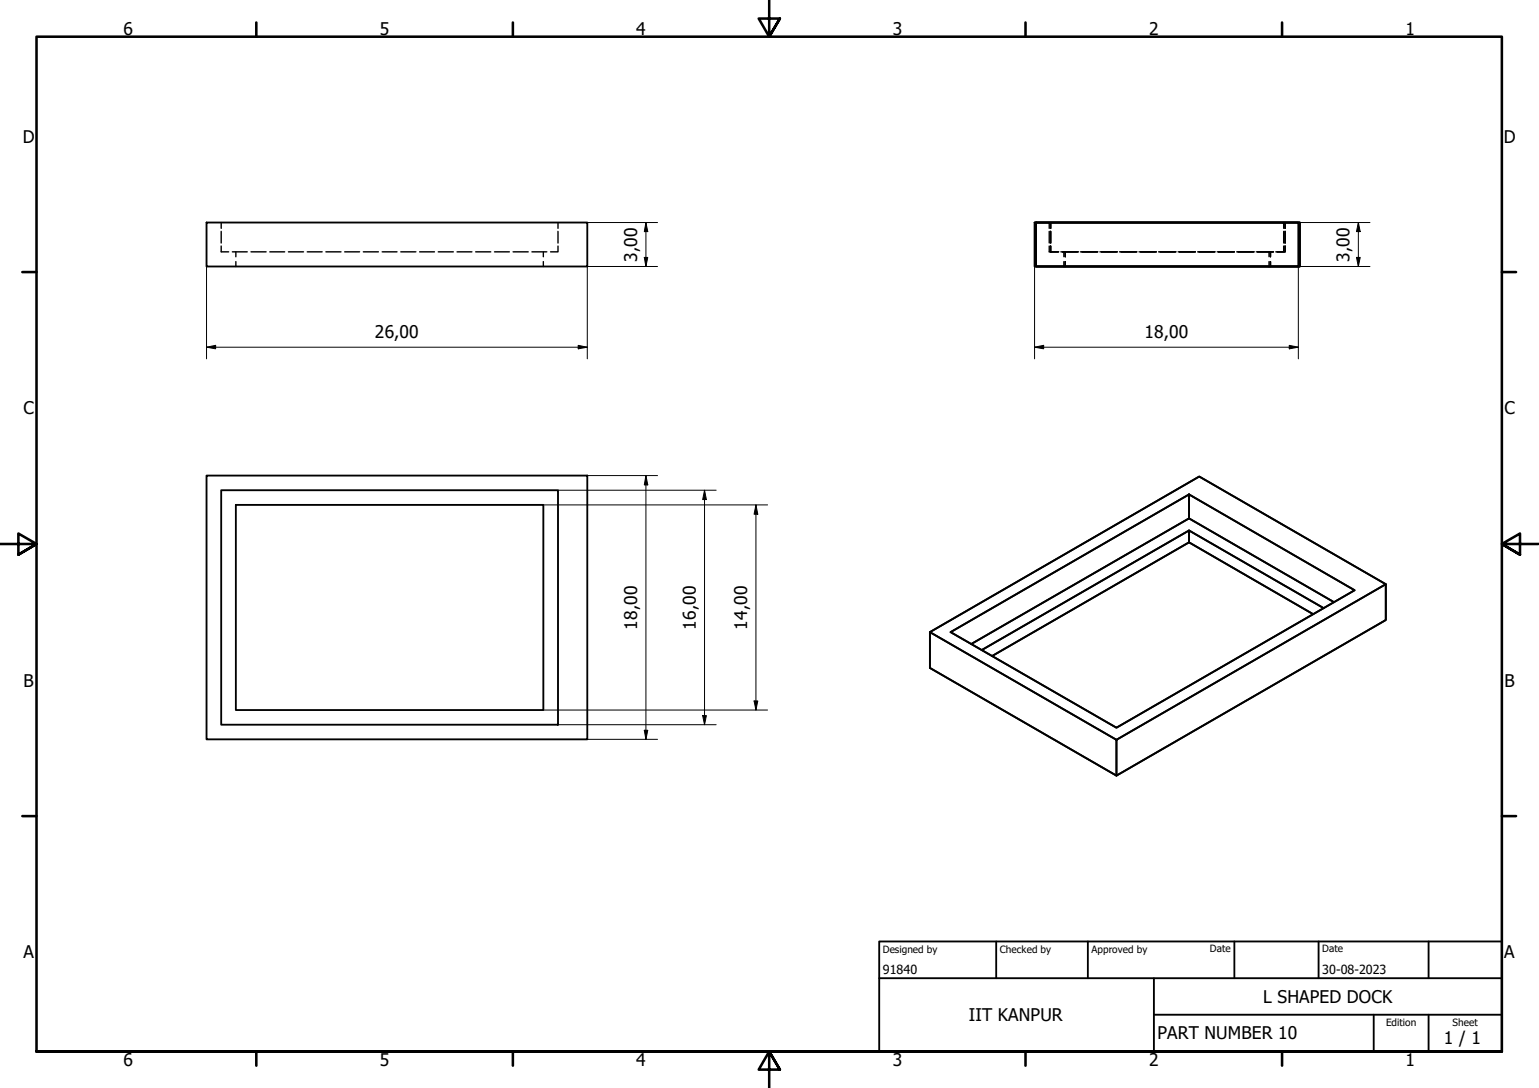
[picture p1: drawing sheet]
<svg xmlns="http://www.w3.org/2000/svg" width="420mm" height="297mm" viewBox="0 0 420 297" stroke-linecap="round" stroke-linejoin="round" font-family="sans-serif">
<!-- layer: Hidden (ISO) -->
<g fill="none" stroke="#000" stroke-width=".38">
<path d="M60.4 60.8v1.5M60.4 63.2v3.1M60.4 67.2v1.6h2M63.4 68.8h4.1M64.4 68.8v1.3M64.4 71.4v1.4M68.5 68.8h4.1M73.7 68.8h4M78.7 68.8h4.2M83.9 68.8h4M89 68.8h4.1M94.1 68.8h4.1"/>
<path d="M99.2 68.8h4.1M104.3 68.8h4.1M109.4 68.8h4.1M114.6 68.8h4M119.6 68.8h4.2M124.8 68.8h4M129.9 68.8h4.1M135 68.8h4.1M140.1 68.8h4.1M145.2 68.8h4.1M148.3 68.8v1.3M148.3 71.4v1.4"/>
<path d="M152.3 67.2v1.6h-2M152.3 60.8v1.5M152.3 63.2v3.1M286.4 67.2v1.6h2.6M286.4 60.8v1.5M286.4 63.2v3.1M286.8 60.8v1.5M286.8 63.2v3.1M286.8 67.2v1.6M289.6 68.8h4.7M290.4 68.8v1.3M290.4 71.4v1.4"/>
<path d="M290.8 68.8v1.3M290.8 71.4v1.4M295 68.8h4.7M300.3 68.8h4.7M305.6 68.8h4.7M311 68.8h4.7M316.3 68.8h4.7M321.6 68.8h4.7M327 68.8h4.7M332.3 68.8h4.7M337.6 68.8h4.7M343 68.8h4.7"/>
<path d="M346.5 68.8v1.3M346.5 71.4v1.4M346.8 68.8v1.3M346.8 71.4v1.4M350.5 67.2v1.6h-2.2M350.5 60.8v1.5M350.5 63.2v3.1M350.8 67.2v1.6h-2.1M350.8 60.8v1.5M350.8 63.2v3.1"/>
</g>
<!-- layer: Visible (ISO) -->
<g fill="none" stroke="#000" stroke-width=".51">
<path d="M56.4 60.8h103.9v12h-103.9zM282.4 60.8h72.1v12h-72.1zM282.8 60.8h72v12h-72zM56.4 129.8h103.9v72.1h-103.9zM60.4 133.8h91.9v64.1h-91.9zM64.4 137.8h83.9v56.1h-83.9zM324.6 135v6.5l-59.4 34.3M324.6 148.1l33.9 19.6M324.6 144.8l-56.6 32.7M324.6 141.5l39.6 22.9M378.3 159.5l-50.9-29.4-73.5 42.5M259.5 172.6l65.1-37.6 45.2 26.1-65 37.6z"/>
<path d="M361.4 166l-36.8-21.2v3.3l-53.8 31M304.8 202l73.5-42.5v9.8l-73.5 42.5zM304.8 202l-50.9-29.4v9.8l50.9 29.4"/>
</g>
<!-- layer: Border (ISO) -->
<g fill="none" stroke="#000" stroke-width=".7">
<path d="M70 6.1v3.9M140 6.1v3.9M210 0v10l-2.9-4.9h5.8l-2.9 4.9 2.9-4.9M280 6.1v3.9M350 6.1v3.9M6.1 74.3h3.9M410 74.3h3.9M0 148.5h10l-5-2.8v5.7l5-2.9-5 2.9M420 148.5h-10l5-2.8v5.7l-5-2.9 5 2.9M6.1 222.8h3.9M410 222.8h3.9M10 287.1v-277.1h400v277.1h-400h400"/>
<path d="M70 287.1v3.8M140 287.1v3.8M212.9 292l-2.9-4.9 2.9 4.9h-5.8l2.9-4.9v9.9M280 287.1v3.8M350 287.1v3.8"/>
</g>
<!-- layer: Title (ISO) -->
<path d="M240 257h170v30.1h-170zM272 257v10.1M297 257v10.1M337 257v10.1M360 257v10.1M390 257v10.1M240 267.1h170M315 277h95M315 267.1v20M375 277v10.1M390 277v10.1" fill="none" stroke="#000" stroke-width=".51"/>
<!-- layer: Dimension (ISO) -->
<g fill="none" stroke="#000" stroke-width=".27">
<path d="M56.4 72.8v25.2M160.3 60.8h19.2M175.9 70.3h.9l-.5 2.5zM176.3 60.8l.5 2.4h-.9zM176.3 60.8v12M179.5 72.8h-19.2v25.2M282.4 72.8v25.2M354.5 72.8v25.2M354.8 72.8h19.2M354.8 60.8h19.2M370.3 70.3h1l-.5 2.5zM370.8 60.8l.5 2.4h-1z"/>
<path d="M370.8 60.8v12M56.4 94.8l2.5-.5v.9zM56.4 94.8h103.9M157.9 94.3l2.4 .5-2.4 .4zM282.4 94.8l2.5-.5v.9zM282.4 94.8h72.1M352 94.3l2.5 .5-2.5 .4zM148.3 137.8h61.2M152.3 133.8h43.2M160.3 129.8h19.2M176.3 129.8l.5 2.6h-.9zM176.3 129.8v72.1"/>
<path d="M192.3 133.8l.5 2.6h-1zM192.3 133.8v64.1M206.4 137.8l.5 2.6h-1zM206.4 137.8v56.1M148.3 193.9h61.2M152.3 197.9h43.2M175.9 199.4h.9l-.5 2.5zM191.8 195.4h1l-.5 2.5zM205.9 191.4h1l-.5 2.5zM160.3 201.9h19.2"/>
</g>
<g fill="#000">
<path d="M175.9 70.3h.9l-.5 2.5zM176.3 60.8l.5 2.4h-.9zM370.3 70.3h1l-.5 2.5zM370.8 60.8l.5 2.4h-1zM56.4 94.8l2.5-.5v.9zM157.9 94.3l2.4 .5-2.4 .4zM282.4 94.8l2.5-.5v.9zM352 94.3l2.5 .5-2.5 .4zM176.3 129.8l.5 2.6h-.9zM192.3 133.8l.5 2.6h-1zM206.4 137.8l.5 2.6h-1zM175.9 199.4h.9l-.5 2.5z"/>
<path d="M191.8 195.4h1l-.5 2.5zM205.9 191.4h1l-.5 2.5z"/>
</g>
<g font-size="4.8">
<text x="33.7" y="9.6">6</text>
<text x="103.7" y="9.6">5</text>
<text x="173.7" y="9.6">4</text>
<text x="243.7" y="9.6">3</text>
<text x="313.7" y="9.6">2</text>
<text x="383.7" y="9.6">1</text>
<text x="6.2" y="38.9">D</text>
<text x="410.5" y="38.9">D</text>
<text x="174" y="71.4" transform="rotate(-90 174 71.4)">3,00</text>
<text x="368.4" y="71.4" transform="rotate(-90 368.4 71.4)">3,00</text>
<text x="102.4" y="92.4">26,00</text>
<text x="312.5" y="92.4">18,00</text>
<text x="6.4" y="113.1">C</text>
<text x="410.7" y="113.1">C</text>
<text x="174" y="171.9" transform="rotate(-90 174 171.9)">18,00</text>
<text x="190" y="171.9" transform="rotate(-90 190 171.9)">16,00</text>
<text x="204" y="171.9" transform="rotate(-90 204 171.9)">14,00</text>
<text x="6.4" y="187.4">B</text>
<text x="410.7" y="187.4">B</text>
<text x="6.4" y="261.7">A</text>
<text x="410.7" y="261.7">A</text>
<text x="344.9" y="273.8">L SHAPED DOCK</text>
<text x="264.5" y="278.8">IIT KANPUR</text>
<text x="316" y="283.8">PART NUMBER 10</text>
<text x="394.2" y="285">1 / 1</text>
<text x="33.7" y="290.9">6</text>
<text x="103.7" y="290.9">5</text>
<text x="173.7" y="290.9">4</text>
<text x="243.7" y="290.9">3</text>
<text x="313.7" y="290.9">2</text>
<text x="383.7" y="290.9">1</text>
</g>
<g font-size="3.4">
<text x="241" y="266">91840</text>
<text x="361" y="266">30-08-2023</text>
</g>
<g font-size="2.7">
<text x="241" y="260.1">Designed by</text>
<text x="273" y="260.1">Checked by</text>
<text x="298" y="260.1">Approved by</text>
<text x="330.3" y="260">Date</text>
<text x="361" y="260">Date</text>
<text x="378.4" y="280.1">Edition</text>
<text x="396.6" y="280.1">Sheet</text>
</g>
</svg>
